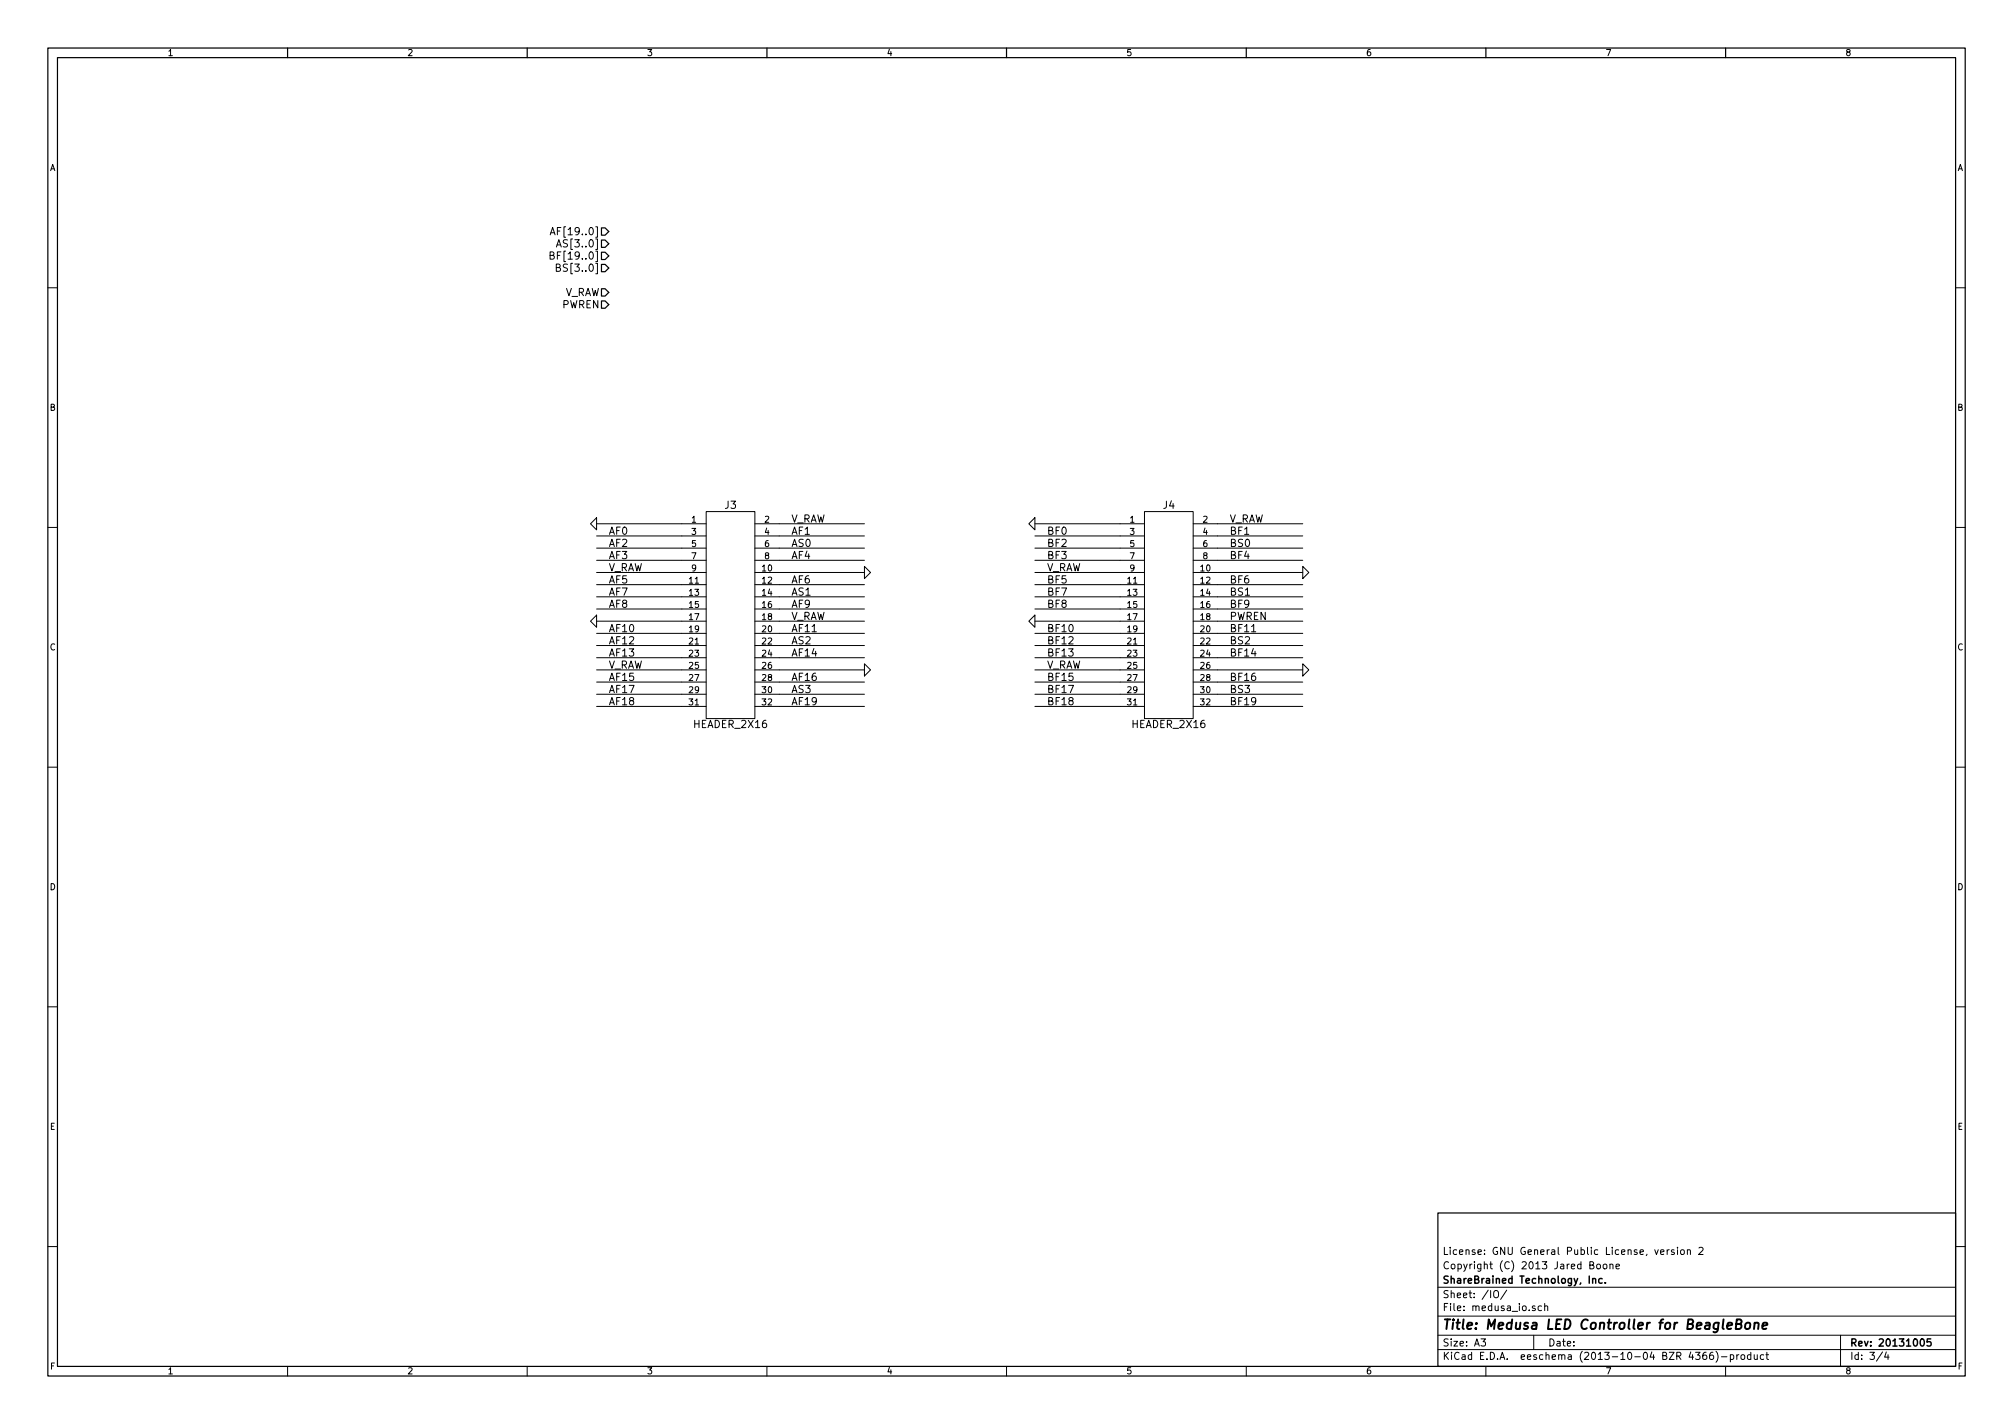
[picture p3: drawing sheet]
<svg xmlns="http://www.w3.org/2000/svg" width="420mm" height="297mm" viewBox="0 0 420 297" stroke-linecap="round" stroke-linejoin="round" font-family="sans-serif">
<g fill="none" stroke="#000" stroke-width=".25">
<path d="M10 10h400v277h-400zM12 12h396v273h-396zM60 10v2M110 10v2M160 10v2M210 10v2M260 10v2M310 10v2M360 10v2M125.5 47.5h.7l.8 .8-.8 .8h-.7zM125.5 52.6h.7l.8 .8-.8 .7h-.7zM125.5 50.1h.7l.8 .7-.8 .8h-.7z"/>
<path d="M125.5 55.2h.7l.8 .7-.8 .8h-.7zM125.5 60.2h.7l.8 .8-.8 .8h-.7zM125.5 62.8h.7l.8 .7-.8 .8h-.7zM300 253h108v32h-108z"/>
</g>
<g fill="none" stroke="#000" stroke-width=".21">
<path d="M114.8 53.3l.6-.1 .2-.2-.1-.3-.7-.2v1.6h.5l.3-.2v-.3l-.3-.3M114.8 49l.5-1.5 .5 1.5M114.9 48.6h.7M116.1 55.8l.6-.1 .2-.2-.1-.3-.7-.1v1.5h.5l.3-.1v-.4l-.3-.3M116.1 51.5l.5-1.5 .5 1.5M116.2 51.1h.7M10 60h2M408 60h2M10 110h2M123.2 109.3l1.3-1.3v2.5zM124.5 114.3h22.8M124.5 116.9h22.8"/>
<path d="M124.5 119.4h22.8M124.5 109.3h22.8M124.5 111.8h22.8M147.3 106.7h10.2v43.2h-10.2zM157.5 114.3h22.8M157.5 116.9h22.8M157.5 119.4h22.8M157.5 109.3h22.8M157.5 111.8h22.8M180.3 118.1l1.3 1.3-1.3 1.3zM214.6 109.3l1.3-1.3v2.5zM215.9 114.3h22.9"/>
<path d="M215.9 116.9h22.9M215.9 119.4h22.9M215.9 109.3h22.9M215.9 111.8h22.9M238.8 106.7h10.1v43.2h-10.1zM248.9 114.3h22.9M248.9 116.9h22.9M248.9 119.4h22.9M248.9 109.3h22.9M248.9 111.8h22.9M271.8 118.1l1.2 1.3-1.2 1.3zM408 110h2"/>
<path d="M123.2 129.6l1.3-1.3v2.5zM124.5 124.5h22.8M124.5 127h22.8M124.5 129.6h22.8M124.5 137.2h22.8M124.5 139.7h22.8M124.5 134.7h22.8M124.5 122h22.8M124.5 132.1h22.8M157.5 124.5h22.8M157.5 127h22.8M157.5 129.6h22.8"/>
<path d="M157.5 137.2h22.8M157.5 139.7h22.8M157.5 134.7h22.8M157.5 122h22.8M157.5 132.1h22.8M180.3 138.5l1.3 1.2-1.3 1.3zM214.6 129.6l1.3-1.3v2.5zM215.9 124.5h22.9M215.9 127h22.9M215.9 129.6h22.9M215.9 137.2h22.9M215.9 139.7h22.9"/>
<path d="M215.9 134.7h22.9M215.9 122h22.9M215.9 132.1h22.9M248.9 124.5h22.9M248.9 127h22.9M248.9 129.6h22.9M248.9 137.2h22.9M248.9 139.7h22.9M248.9 134.7h22.9M248.9 122h22.9M248.9 132.1h22.9M261.1 131.8h.9"/>
<path d="M271.8 138.5l1.2 1.2-1.2 1.3zM124.5 147.4h22.8M124.5 142.3h22.8M124.5 144.8h22.8M157.5 147.4h22.8M157.5 142.3h22.8M157.5 144.8h22.8M215.9 147.4h22.9M215.9 142.3h22.9M215.9 144.8h22.9M248.9 147.4h22.9M248.9 142.3h22.9"/>
<path d="M248.9 144.8h22.9M10 160h2M408 160h2M10 210h2M408 210h2M10 260h2M300 278.5h108M300 274.5h108M300 268.5h108M309 279.3h.9l-.5 .6 .4 .1v.7l-.2 .1-.6-.1M311.7 269.4l.3-.2a.53 .53 0 0 1 .6 .5v.5a.51 .51 0 0 1-.8 .4 1.05 1.05 0 0 1-.1-1.2zM314.3 269.1l-1.2 2"/>
<path d="M320 278.5v3M320.2 272.5l-.3-.1-.2 .2v.2l.5 .2v.3h-.5M321.6 272.5l-.4-.1-.3 .3 .1 .6 .2 .1 .4-.1M322.2 272.5l.3-.1 .3 .1 .1 .9M322.2 271.9v1.5M331.7 263.9l.7-.1v-.5l-.2-.1h-.5v1.5h.6l.2-.1v-.4l-.3-.3M333.2 263.8l.2-.1 .4 .1 .1 .6-.1 .2-.4 .1-.2-.1zM334.5 263.8l.2-.1 .5 .1v.6l-.1 .2-.4 .1-.2-.1zM335.9 263.8l.2-.1 .3 .1 .1 .9M335.9 263.7v1M337.1 264.2l.7-.2v-.2l-.4-.1-.3 .2 .1 .7h.6M346.4 261.2l.7-.2v-.2l-.4-.1-.3 .2 .1 .7h.6"/>
<path d="M347.8 260.7v1M348.2 260.7l-.4 .3M349.2 260.8l-.3-.1-.2 .2v.2l.5 .2v.3h-.5M350 260.2v.1M350 260.7v1M350.7 260.8l.2-.1 .4 .1 .1 .6-.1 .2-.4 .1-.2-.1zM352 260.8l.2-.1 .4 .1 .1 .9M352 260.7v1M354.4 260.3l.6-.1 .3 .4-.9 1.1h.9M384 278.5v6.5M408 260h2M60 285v2"/>
<path d="M110 285v2M160 285v2M210 285v2M260 285v2M300 281.5h108M310 285v2M355.9 282.1l-.4 .1a1.11 1.11 0 0 0-.1 1.3l.4 .1 .2-.2 .1-.5-.3-.2h-.4l-.2 .2M357.4 282.1l-.5 .1a1.11 1.11 0 0 0-.1 1.3l.4 .1 .2-.2 .1-.5-.3-.2h-.4l-.2 .2M358 281.9a1.71 1.71 0 0 1 0 2.3M359.1 283h1.2M360 285v2M361 282.7l.4-.1 .3 .3-.1 .6h-.6"/>
<path d="M361 282.6v1.5M362.3 282.6v1M362.8 282.6l-.5 .3M363.3 282.7l.2-.1 .4 .1 .1 .6-.1 .2-.4 .1-.2-.2zM365.3 282.7l-.5-.1-.3 .3 .1 .5 .2 .2 .5-.1M365.3 282.1v1.5M366 282.6v.9l.4 .1 .2-.2M366.6 282.6v1M367.9 282.7l-.4-.1-.3 .3 .1 .5 .2 .2 .4-.1M368.4 282.6h.6M368.6 282.1v1.3l.4 .2M392.7 282l-1.2 1.9"/>
<path d="M393.5 282l-.3 1.1h.9M393.9 282.6v1"/>
</g>
<path d="M332.3 266.8l.2-.1 .3 .1 .1 .9M332.3 266.7v1M334.2 266.8l-.4-.1-.3 .3 .1 .5 .2 .2 .4-.1M334.9 267.5v.2M400.7 279.4l.2-.1a.8 .8 0 0 1 .6 .7 .8 .8 0 0 1-.6 .8l-.3-.6zM402.8 279.3h-.7l-.1 .7 .7-.1 .2 .2-.1 .6-.2 .1-.6-.1" fill="none" stroke="#000" stroke-width=".3"/>
<path d="M362.2 276.2l.9-.1a.46 .46 0 0 0 .2-.5 .46 .46 0 0 0-.3-.4h-.7l-.2 2h.8l.2-.2 .2-.4-.4-.4M364.2 276.1l.3-.2 .6 .2v.7l-.4 .4-.6-.2zM366 276.1l.3-.2 .5 .1v1.2M366.1 275.9l-.2 1.3M367.7 276.6l1-.2-.1-.4h-.7l-.3 .9 .3 .3 .6-.1" fill="none" stroke="#000" stroke-width=".41"/>
<text font-size="2.8" x="301" y="277.3">Title: Medusa LED Controller for BeagleBone</text>
<g font-size="2.1">
<text x="116.1" y="49.1">AF[19..0]</text>
<text x="117.2" y="51.6">AS[3..0]</text>
<text x="116.1" y="54.1">BF[19..0]</text>
<text x="117.2" y="56.7">BS[3..0]</text>
<text x="117.2" y="64.3">PWREN</text>
<text x="117.4" y="61.8">V_RAW</text>
<text x="151.2" y="106.1">J3</text>
<text x="242.7" y="106.1">J4</text>
<text x="127" y="111.5">AF0</text>
<text x="165.1" y="109">V_RAW</text>
<text x="165.1" y="111.5">AF1</text>
<text x="218.4" y="111.5">BF0</text>
<text x="256.5" y="111.5">BF1</text>
<text x="256.5" y="109">V_RAW</text>
<text x="127" y="114.1">AF2</text>
<text x="127" y="116.6">AF3</text>
<text x="127" y="119.2">V_RAW</text>
<text x="165.1" y="114.1">AS0</text>
<text x="165.1" y="116.6">AF4</text>
<text x="218.4" y="114.1">BF2</text>
<text x="218.4" y="116.6">BF3</text>
<text x="218.4" y="119.2">V_RAW</text>
<text x="256.5" y="114.1">BS0</text>
<text x="256.5" y="116.6">BF4</text>
<text x="127" y="121.7">AF5</text>
<text x="127" y="124.2">AF7</text>
<text x="165.1" y="121.7">AF6</text>
<text x="165.1" y="124.2">AS1</text>
<text x="218.4" y="121.7">BF5</text>
<text x="218.4" y="124.2">BF7</text>
<text x="256.5" y="124.2">BS1</text>
<text x="256.5" y="121.7">BF6</text>
<text x="127" y="126.8">AF8</text>
<text x="127" y="131.9">AF10</text>
<text x="165.1" y="126.8">AF9</text>
<text x="165.1" y="131.9">AF11</text>
<text x="165.1" y="129.3">V_RAW</text>
<text x="218.4" y="126.8">BF8</text>
<text x="218.4" y="131.9">BF10</text>
<text x="256.5" y="126.8">BF9</text>
<text x="256.5" y="131.9">BF11</text>
<text x="256.5" y="129.3">PWREN</text>
<text x="127" y="134.4">AF12</text>
<text x="127" y="136.9">AF13</text>
<text x="165.1" y="136.9">AF14</text>
<text x="165.1" y="134.4">AS2</text>
<text x="218.4" y="134.4">BF12</text>
<text x="218.4" y="136.9">BF13</text>
<text x="256.5" y="134.4">BS2</text>
<text x="256.5" y="136.9">BF14</text>
<text x="127" y="139.5">V_RAW</text>
<text x="127" y="142">AF15</text>
<text x="165.1" y="142">AF16</text>
<text x="218.4" y="142">BF15</text>
<text x="218.4" y="139.5">V_RAW</text>
<text x="256.5" y="142">BF16</text>
<text x="127" y="144.6">AF17</text>
<text x="127" y="147.1">AF18</text>
<text x="165.1" y="147.1">AF19</text>
<text x="165.1" y="144.6">AS3</text>
<text x="218.4" y="144.6">BF17</text>
<text x="218.4" y="147.1">BF18</text>
<text x="256.5" y="144.6">BS3</text>
<text x="256.5" y="147.1">BF19</text>
<text x="144.9" y="151.9">HEADER_2X16</text>
<text x="236.3" y="151.9">HEADER_2X16</text>
<text x="301" y="261.8">License: GNU General Public License, version 2</text>
<text x="301" y="267.8">ShareBrained Technology, Inc.</text>
<text x="301" y="264.8">Copyright (C) 2013 Jared Boone</text>
<text x="301" y="273.5">File: medusa_io.sch</text>
<text x="301" y="270.8">Sheet: /IO/</text>
<text x="301" y="280.9">Size: A3</text>
<text x="323" y="280.9">Date:</text>
<text x="386" y="280.9">Rev: 20131005</text>
<text x="301" y="283.7">KiCad E.D.A. eeschema (2013-10-04 BZR 4366)-product</text>
<text x="386" y="283.7">Id: 3/4</text>
</g>
<g font-size="1.8">
<text x="35" y="11.7">1</text>
<text x="85" y="11.7">2</text>
<text x="135" y="11.7">3</text>
<text x="185" y="11.7">4</text>
<text x="235" y="11.7">5</text>
<text x="285" y="11.7">6</text>
<text x="335" y="11.7">7</text>
<text x="385" y="11.7">8</text>
<text x="10.4" y="35.6">A</text>
<text x="408.3" y="35.6">A</text>
<text x="10.4" y="85.7">B</text>
<text x="408.3" y="85.7">B</text>
<text x="144.3" y="109">1</text>
<text x="144.3" y="111.5">3</text>
<text x="159.5" y="109">2</text>
<text x="159.5" y="111.5">4</text>
<text x="235.7" y="109">1</text>
<text x="235.7" y="111.5">3</text>
<text x="251" y="109">2</text>
<text x="251" y="111.5">4</text>
<text x="144.3" y="114.1">5</text>
<text x="144.3" y="116.6">7</text>
<text x="144.3" y="119.2">9</text>
<text x="159.1" y="119.2">10</text>
<text x="159.5" y="114.1">6</text>
<text x="159.5" y="116.6">8</text>
<text x="235.7" y="114.1">5</text>
<text x="235.7" y="116.6">7</text>
<text x="235.7" y="119.2">9</text>
<text x="250.5" y="119.2">10</text>
<text x="251" y="114.1">6</text>
<text x="251" y="116.6">8</text>
<text x="143.8" y="121.7">11</text>
<text x="143.8" y="124.2">13</text>
<text x="159.1" y="121.7">12</text>
<text x="159.1" y="124.2">14</text>
<text x="235.3" y="121.7">11</text>
<text x="235.3" y="124.2">13</text>
<text x="250.5" y="121.7">12</text>
<text x="250.5" y="124.2">14</text>
<text x="143.8" y="126.8">15</text>
<text x="143.8" y="129.3">17</text>
<text x="143.8" y="131.9">19</text>
<text x="159.1" y="131.9">20</text>
<text x="159.1" y="126.8">16</text>
<text x="159.1" y="129.3">18</text>
<text x="235.3" y="126.8">15</text>
<text x="235.3" y="129.3">17</text>
<text x="235.3" y="131.9">19</text>
<text x="250.5" y="131.9">20</text>
<text x="250.5" y="126.8">16</text>
<text x="250.5" y="129.3">18</text>
<text x="10.4" y="135.6">C</text>
<text x="143.8" y="134.4">21</text>
<text x="143.8" y="136.9">23</text>
<text x="159.1" y="134.4">22</text>
<text x="159.1" y="136.9">24</text>
<text x="235.3" y="134.4">21</text>
<text x="235.3" y="136.9">23</text>
<text x="250.5" y="134.4">22</text>
<text x="250.5" y="136.9">24</text>
<text x="408.3" y="135.6">C</text>
<text x="143.8" y="139.5">25</text>
<text x="143.8" y="142">27</text>
<text x="159.1" y="139.5">26</text>
<text x="159.1" y="142">28</text>
<text x="235.3" y="139.5">25</text>
<text x="235.3" y="142">27</text>
<text x="250.5" y="139.5">26</text>
<text x="250.5" y="142">28</text>
<text x="143.8" y="147.1">31</text>
<text x="143.8" y="144.6">29</text>
<text x="159.1" y="144.6">30</text>
<text x="159.1" y="147.1">32</text>
<text x="235.3" y="147.1">31</text>
<text x="235.3" y="144.6">29</text>
<text x="250.5" y="144.6">30</text>
<text x="250.5" y="147.1">32</text>
<text x="10.4" y="185.7">D</text>
<text x="408.3" y="185.7">D</text>
<text x="10.4" y="235.6">E</text>
<text x="408.4" y="235.6">E</text>
<text x="10.5" y="285.7">F</text>
<text x="35" y="286.7">1</text>
<text x="85" y="286.7">2</text>
<text x="135" y="286.7">3</text>
<text x="185" y="286.7">4</text>
<text x="235" y="286.7">5</text>
<text x="285" y="286.7">6</text>
<text x="335" y="286.7">7</text>
<text x="385" y="286.7">8</text>
<text x="408.4" y="285.7">F</text>
</g>
</svg>
